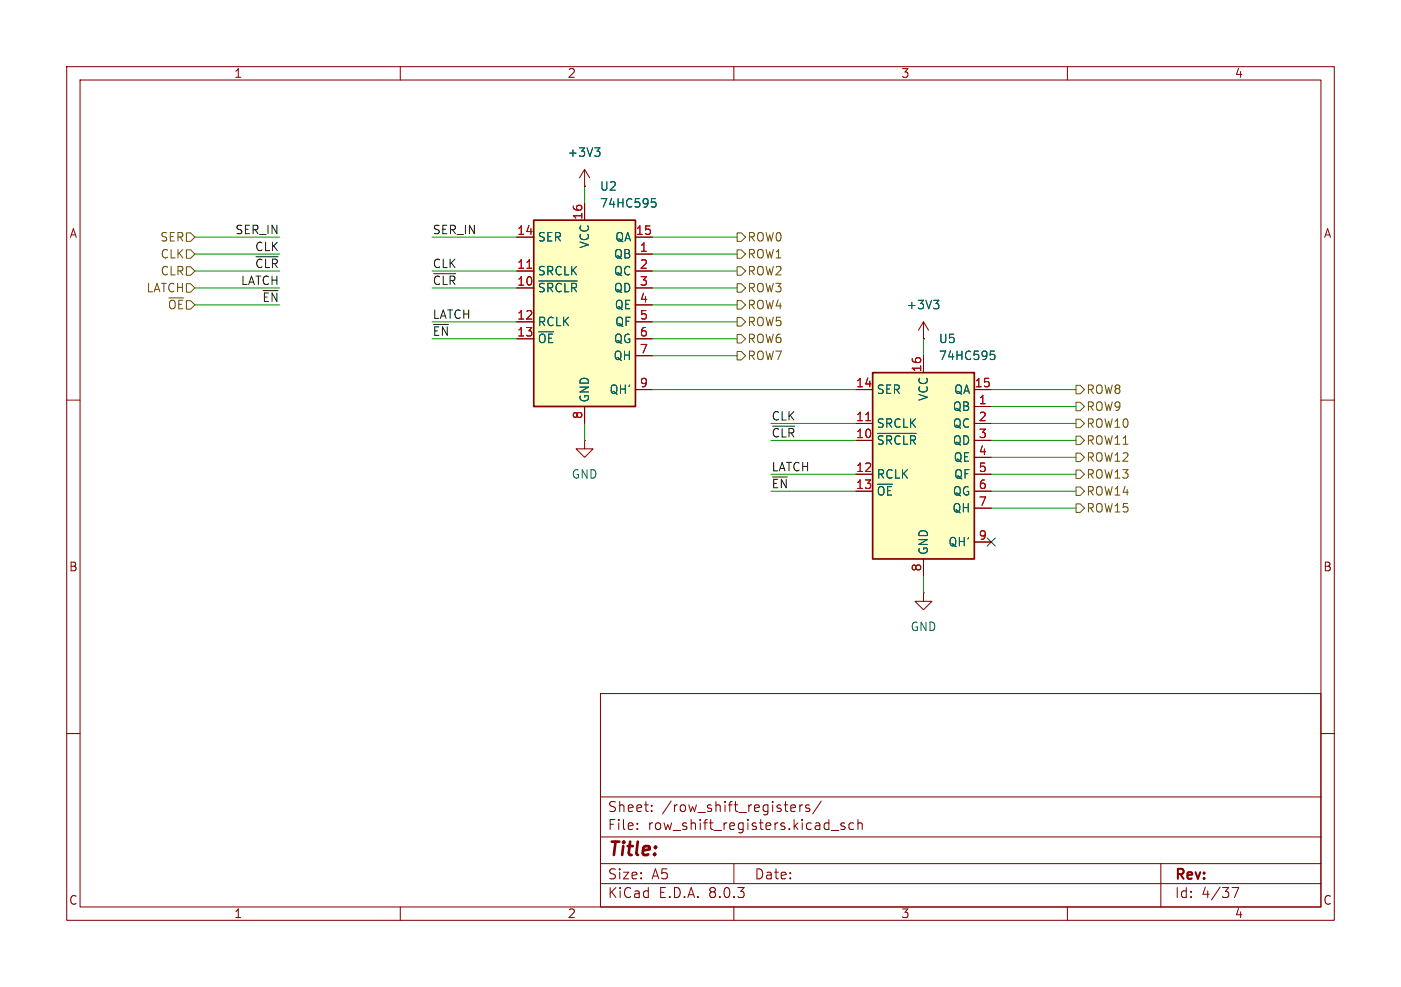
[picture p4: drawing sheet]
<svg xmlns="http://www.w3.org/2000/svg" width="210mm" height="148mm" viewBox="0 0 210 148" stroke-linecap="round" stroke-linejoin="round" font-family="sans-serif">
<g fill="none" stroke="#840000" stroke-width=".15">
<path d="M10 10h190v128h-190zM12 12h186v124h-186zM60 10v2M110 10v2M160 10v2M87.6 27.9h.1M87.6 25.4l-.7 1.3M87.6 25.4v2.5M87.6 25.4l.8 1.3M10 60h2M198 60h2M87.6 66v1.3h1.3l-1.3 1.3-1.2-1.3h1.2"/>
<path d="M87.6 66h.1M10 110h2M90 104h108v32h-108zM90 119.5h108M198 110h2M60 136v2M90 132.5h108M90 129.5h108M90 125.5h108M95.5 124.2v.2M95.5 123.5v.1M97.7 121.5v.2"/>
<path d="M97.7 120.8v.1M110 136v2M110 129.5v3M118.6 121.6h.6M118.6 120.8l.4-.1 .2 .1 .1 .2-.8 .2M119.9 120.7v1M120.3 120.7l-.3 .1-.1 .2M121.3 120.8l-.3-.1-.2 .2v.2l.5 .2v.3h-.5M123.1 120.1l-1.3 1.9M124.6 124.5h1.2M126.6 123.5l-.3-.1-.3 .2 .1 .2 .5 .2v.3h-.6M128 123.5l-.5-.1-.2 .3v.4l.1 .2h.6"/>
<path d="M128.6 123.5a.37 .37 0 0 1 .7 .1v.8M128.6 122.9v1.5M160 136v2M174 129.5v6.5M184.7 133.1h1l-.7 1.5"/>
</g>
<path d="M89.1 22.2h.8l-.4 .5M89.7 22.7l.2 .2v.3l-.2 .2" fill="none" stroke="#006464" stroke-width=".15"/>
<path d="M80 33h15.2v28h-15.2z" fill="#ffffc2"/>
<path d="M80 33h15.2v28h-15.2z" fill="none" stroke="#840000" stroke-width=".25"/>
<g fill="none" stroke="#840000" stroke-width=".15">
<path d="M77.5 35.6h2.5M87.6 30.5v2.5M95.2 38.1h2.6M95.2 35.6h2.6M77.5 43.2h2.5M77.5 40.6h2.5M77.5 48.3h2.5M77.5 50.8h2.5M95.2 43.2h2.6M95.2 40.6h2.6M95.2 48.3h2.6M95.2 50.8h2.6"/>
<path d="M95.2 45.7h2.6M95.2 53.3h2.6M95.2 58.4h2.6M138.4 50.8h.1M138.4 48.3l-.7 1.2M138.4 48.3v2.5M138.4 48.3l.8 1.2M87.6 61v2.5"/>
</g>
<path d="M97.7 29.8h.6M97.8 30.3h.3l.2 .2v.4l-.5 .2M80.7 42.1h5.8M139.9 45h.8l-.4 .5M140.5 45.5l.2 .3v.3l-.2 .2" fill="none" stroke="#006464" stroke-width=".15"/>
<path d="M79 40.2h.7" fill="none" stroke="#a90000" stroke-width=".15"/>
<path d="M130.8 55.9h15.2v27.9h-15.2z" fill="#ffffc2"/>
<path d="M130.8 55.9h15.2v27.9h-15.2z" fill="none" stroke="#840000" stroke-width=".25"/>
<g fill="none" stroke="#840000" stroke-width=".15">
<path d="M77.5 35.6h2.5M87.6 27.9h.1M87.6 30.5v2.5M95.2 38.1h2.6M95.2 35.6h2.6M77.5 43.2h2.5M77.5 40.6h2.5M77.5 48.3h2.5M77.5 50.8h2.5M95.2 58.4h2.6M95.2 43.2h2.6M95.2 40.6h2.6"/>
<path d="M95.2 48.3h2.6M95.2 50.8h2.6M95.2 45.7h2.6M95.2 53.3h2.6M128.3 58.4h2.5M138.4 50.8h.1M138.4 53.3v2.6M146 58.4h2.6M87.6 61v2.5M128.3 66h2.5M128.3 63.5h2.5M128.3 71.1h2.5"/>
<path d="M128.3 73.7h2.5M146 61h2.6M146 66h2.6M146 63.5h2.6M146 71.1h2.6M146 73.7h2.6M146 68.6h2.6M146 76.2h2.6M138.4 88.9v1.3h1.3l-1.3 1.2-1.2-1.2h1.2M138.4 88.9h.1M138.4 83.8v2.6M146 81.3h2.6"/>
</g>
<path d="M89.1 22.2h.8l-.4 .5M89.7 22.7l.2 .2v.3l-.2 .2M97.7 29.8h.6M97.8 30.3h.3l.2 .2v.4l-.5 .2M80.7 42.1h5.8M139.9 45h.8l-.4 .5M140.5 45.5l.2 .3v.3l-.2 .2M148.5 52.6h.6M148.6 53.1h.3l.2 .3v.4l-.5 .1M131.5 65h5.8" fill="none" stroke="#006464" stroke-width=".15"/>
<path d="M79 40.2h.7M129.8 63.1h.7" fill="none" stroke="#a90000" stroke-width=".15"/>
<g fill="none" stroke="#725600" stroke-width=".15">
<path d="M27.9 34.9h.7l.6 .7-.6 .6h-.7zM27.9 37.5h.7l.6 .6-.6 .6h-.7zM110.5 37.5h.6l.7 .6-.7 .6h-.6zM110.5 34.9h.6l.7 .7-.7 .6h-.6zM27.9 42.5h.7l.6 .7-.6 .6h-.7zM27.9 40h.7l.6 .6-.6 .7h-.7zM110.5 50.2h.6l.7 .6-.7 .6h-.6zM110.5 47.6h.6l.7 .7-.7 .6h-.6zM110.5 52.7h.6l.7 .6-.7 .7h-.6zM110.5 45.1h.6l.7 .6-.7 .7h-.6zM110.5 42.5h.6l.7 .7-.7 .6h-.6zM110.5 40h.6l.7 .6-.7 .7h-.6z"/>
<path d="M161.3 57.8h.6l.7 .6-.7 .7h-.6zM161.3 75.6h.6l.7 .6-.7 .6h-.6zM161.3 65.4h.6l.7 .6-.7 .7h-.6zM161.3 60.3h.6l.7 .7-.7 .6h-.6zM161.3 62.9h.6l.7 .6-.7 .6h-.6zM161.3 67.9h.6l.7 .7-.7 .6h-.6zM161.3 70.5h.6l.7 .6-.7 .7h-.6zM161.3 73h.6l.7 .7-.7 .6h-.6z"/>
</g>
<path d="M38.4 38.5h3.3M65 41h3.3M115.8 63.9h3.3" fill="none" stroke="#0f0f0f" stroke-width=".15"/>
<g fill="none" stroke="#009600" stroke-width=".15">
<path d="M29.2 38.1h12.7M29.2 35.6h12.7M64.8 35.6h12.7M87.6 27.9v2.6M97.8 38.1h12.7M97.8 35.6h12.7M29.2 45.7h12.7M29.2 40.6h12.7M29.2 43.2h12.7M64.8 40.6h12.7M64.8 43.2h12.7M64.8 48.3h12.7"/>
<path d="M64.8 50.8h12.7M97.8 45.7h12.7M97.8 40.6h12.7M97.8 43.2h12.7M97.8 48.3h12.7M97.8 50.8h12.7M97.8 53.3h12.7M97.8 58.4h30.5M138.4 50.8v2.5M148.6 58.4h12.7M87.6 63.5v2.5M115.6 63.5h12.7"/>
<path d="M115.6 73.7h12.7M115.6 66h12.7M115.6 71.1h12.7M148.6 63.5h12.7M148.6 73.7h12.7M148.6 66h12.7M148.6 71.1h12.7M148.6 76.2h12.7M148.6 61h12.7M148.6 68.6h12.7M138.4 86.4v2.5"/>
</g>
<path d="M148 80.7l1.2 1.2M149.2 80.7l-1.2 1.2" fill="none" stroke="#000084" stroke-width=".15"/>
<text font-size="2.8" fill="#840000" x="91" y="128.9">Title:</text>
<g font-size="2.1" fill="#840000">
<text x="91" y="124.7">File:</text>
<text x="91" y="122">Sheet:</text>
<text x="97.1" y="124.7">row_shift_registers.kicad_sch</text>
<text x="99.2" y="122">/row_shift_registers/</text>
<text x="91" y="134.9">KiCad</text>
<text x="91" y="132.1">Size:</text>
<text x="97.7" y="132.1">A5</text>
<text x="98.7" y="134.9">E.D.A.</text>
<text x="106.3" y="134.9">8.0.3</text>
<text x="113" y="132.1">Date:</text>
<text x="176" y="132.3">Rev:</text>
<text x="176" y="134.9">Id:</text>
<text x="180.1" y="134.9">4/37</text>
</g>
<g font-size="1.8" fill="#840000">
<text x="35" y="11.9">1</text>
<text x="85" y="11.9">2</text>
<text x="135" y="11.9">3</text>
<text x="185" y="11.9">4</text>
<text x="10.3" y="35.9">A</text>
<text x="198.4" y="35.9">A</text>
<text x="10.3" y="85.9">B</text>
<text x="198.3" y="85.9">B</text>
<text x="10.3" y="135.9">C</text>
<text x="35" y="137.9">1</text>
<text x="85" y="137.9">2</text>
<text x="135" y="137.9">3</text>
<text x="185" y="137.9">4</text>
<text x="198.3" y="135.9">C</text>
</g>
<g font-size="1.8" fill="#006464">
<text x="85" y="23.7">+3V3</text>
<text x="89.8" y="28.8">U2</text>
<text x="89.8" y="31.3">74HC595</text>
<text x="80.5" y="41.5">SRCLK</text>
<text x="80.5" y="36.4">SER</text>
<text x="88.5" y="37.4" transform="rotate(-90 88.5 37.4)">VCC</text>
<text x="91.9" y="39">QB</text>
<text x="91.9" y="41.5">QC</text>
<text x="92.1" y="36.4">QA</text>
<text x="80.5" y="44">~{SRCLR}</text>
<text x="91.9" y="44">QD</text>
<text x="92.1" y="46.6">QE</text>
<text x="135.8" y="46.6">+3V3</text>
<text x="80.5" y="49.1">RCLK</text>
<text x="80.5" y="51.7">~{OE}</text>
<text x="91.9" y="51.7">QG</text>
<text x="92.1" y="49.1">QF</text>
<text x="140.6" y="51.7">U5</text>
<text x="91.3" y="59.3">QH'</text>
<text x="91.9" y="54.2">QH</text>
<text x="131.3" y="59.3">SER</text>
<text x="140.6" y="54.2">74HC595</text>
<text x="142.9" y="59.3">QA</text>
<text x="88.5" y="60.5" transform="rotate(-90 88.5 60.5)">GND</text>
<text x="131.3" y="64.4">SRCLK</text>
<text x="139.3" y="60.2" transform="rotate(-90 139.3 60.2)">VCC</text>
<text x="142.7" y="61.8">QB</text>
<text x="142.7" y="64.4">QC</text>
<text x="85.6" y="72">GND</text>
<text x="131.3" y="66.9">~{SRCLR}</text>
<text x="131.3" y="72">RCLK</text>
<text x="142.7" y="66.9">QD</text>
<text x="142.9" y="69.4">QE</text>
<text x="142.9" y="72">QF</text>
<text x="131.3" y="74.5">~{OE}</text>
<text x="142.7" y="77.1">QH</text>
<text x="142.7" y="74.5">QG</text>
<text x="139.3" y="83.3" transform="rotate(-90 139.3 83.3)">GND</text>
<text x="142.1" y="82.1">QH'</text>
<text x="136.4" y="94.8">GND</text>
</g>
<g font-size="1.8" fill="#0f0f0f">
<text x="35.2" y="35.2">SER_IN</text>
<text x="64.8" y="35.2">SER_IN</text>
<text x="38.1" y="40.3">~{CLR}</text>
<text x="38.1" y="37.8">CLK</text>
<text x="64.8" y="40.3">CLK</text>
<text x="36" y="42.8">LATCH</text>
<text x="39.2" y="45.4">~{EN}</text>
<text x="64.8" y="47.9">LATCH</text>
<text x="64.8" y="42.8">~{CLR}</text>
<text x="64.8" y="50.5">~{EN}</text>
<text x="115.6" y="65.7">~{CLR}</text>
<text x="115.6" y="63.2">CLK</text>
<text x="115.6" y="70.8">LATCH</text>
<text x="115.6" y="73.3">~{EN}</text>
</g>
<g font-size="1.8" fill="#a90000">
<text x="77.4" y="35.3">14</text>
<text x="87.4" y="33.1" transform="rotate(-90 87.4 33.1)">16</text>
<text x="95.2" y="35.3">15</text>
<text x="77.4" y="40.4">11</text>
<text x="95.8" y="37.8">1</text>
<text x="95.8" y="40.4">2</text>
<text x="77.4" y="42.9">10</text>
<text x="95.8" y="42.9">3</text>
<text x="95.8" y="45.5">4</text>
<text x="77.4" y="48">12</text>
<text x="77.4" y="50.5">13</text>
<text x="95.8" y="48">5</text>
<text x="95.8" y="50.5">6</text>
<text x="95.8" y="53.1">7</text>
<text x="95.8" y="58.2">9</text>
<text x="128.2" y="58.2">14</text>
<text x="138.2" y="55.9" transform="rotate(-90 138.2 55.9)">16</text>
<text x="146" y="58.2">15</text>
<text x="87.4" y="62.9" transform="rotate(-90 87.4 62.9)">8</text>
<text x="128.2" y="65.8">10</text>
<text x="128.2" y="63.2">11</text>
<text x="146.6" y="60.7">1</text>
<text x="146.6" y="63.2">2</text>
<text x="146.6" y="65.8">3</text>
<text x="128.2" y="70.9">12</text>
<text x="146.6" y="68.3">4</text>
<text x="146.6" y="70.9">5</text>
<text x="128.2" y="73.4">13</text>
<text x="146.6" y="73.4">6</text>
<text x="146.6" y="75.9">7</text>
<text x="146.6" y="81">9</text>
<text x="138.2" y="85.8" transform="rotate(-90 138.2 85.8)">8</text>
</g>
<g font-size="1.8" fill="#725600">
<text x="23.9" y="36.4">SER</text>
<text x="24" y="39">CLK</text>
<text x="24" y="41.5">CLR</text>
<text x="112" y="39">ROW1</text>
<text x="112" y="36.4">ROW0</text>
<text x="112" y="41.5">ROW2</text>
<text x="21.9" y="44">LATCH</text>
<text x="25.1" y="46.6">~{OE}</text>
<text x="112" y="46.6">ROW4</text>
<text x="112" y="44">ROW3</text>
<text x="112" y="51.7">ROW6</text>
<text x="112" y="49.1">ROW5</text>
<text x="112" y="54.2">ROW7</text>
<text x="162.8" y="59.3">ROW8</text>
<text x="162.8" y="61.8">ROW9</text>
<text x="162.8" y="64.4">ROW10</text>
<text x="162.8" y="66.9">ROW11</text>
<text x="162.8" y="69.4">ROW12</text>
<text x="162.8" y="72">ROW13</text>
<text x="162.8" y="77.1">ROW15</text>
<text x="162.8" y="74.5">ROW14</text>
</g>
</svg>
